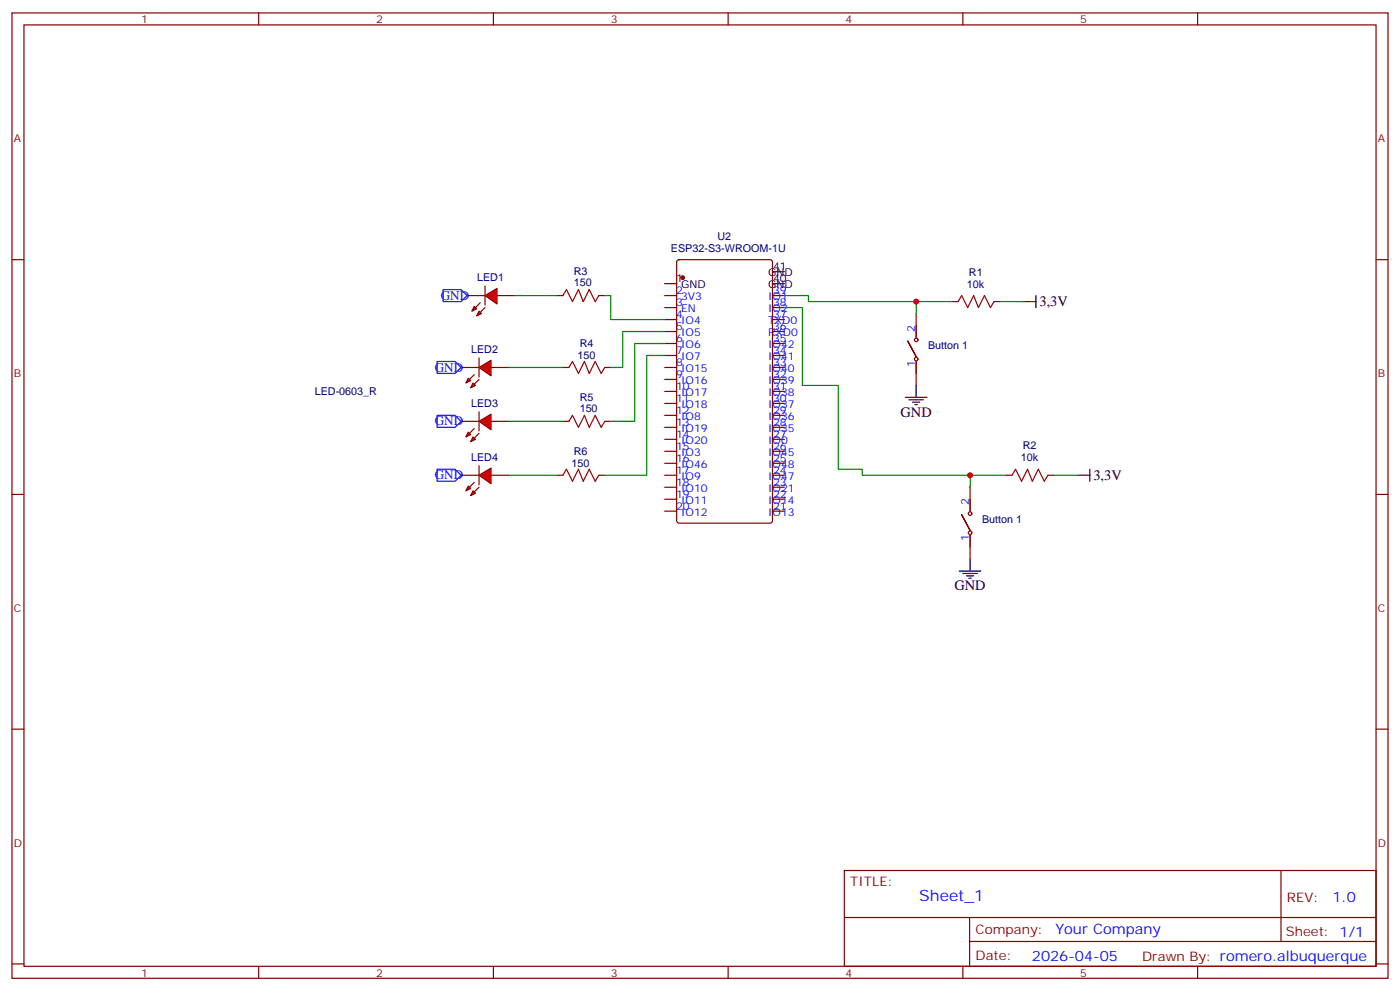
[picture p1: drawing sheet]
<svg xmlns="http://www.w3.org/2000/svg" width="412mm" height="292mm" viewBox="0 0 412 292" stroke-linecap="round" stroke-linejoin="round" font-family="sans-serif">
<g fill="none" stroke="#870000" stroke-width=".35">
<path d="M3.5 3.8h405.4v284.3h-405.4zM7.1 7.3h398.2v277.3h-398.2zM76.2 3.8v3.5M145.3 3.8v3.5M214.5 3.8v3.5M283.6 3.8v3.5M352.8 3.8v3.5M3.5 76.5h3.6M199.6 76.7l.4-.2h26.8l.7 .4v76.5l-.4 .6-27.1 .1-.6-.5-.1-76.4zM405.3 76.5h3.6M195.8 87.1h3.5M195.8 90.6h3.5"/>
<path d="M195.8 94.1h3.5M195.8 97.6h3.5M227.5 87.1h3.6M227.5 90.6h3.6M227.5 94.1h3.6M227.5 97.6h3.6M269.9 92.4v7M280.5 88.8h1.7M292.8 88.8h1.8M195.8 101.2h3.5M195.8 104.7h3.5M195.8 108.2h3.5"/>
<path d="M195.8 111.8h3.5M195.8 115.3h3.5M195.8 118.8h3.5M227.5 101.2h3.6M227.5 104.7h3.6M227.5 108.2h3.6M227.5 111.8h3.6M227.5 115.3h3.6M227.5 118.8h3.6M267.4 100.5l2.5 4.6-2.5-4.6M269.9 106.5v7M195.8 122.3h3.5"/>
<path d="M195.8 125.9h3.5M195.8 129.4h3.5M195.8 132.9h3.5M195.8 136.5h3.5M195.8 140h3.5M227.5 122.3h3.6M227.5 125.9h3.6M227.5 129.4h3.6M227.5 132.9h3.6M227.5 136.5h3.6M227.5 140h3.6M296.3 140h1.8"/>
<path d="M308.7 140h1.7M3.5 145.6h3.6M195.8 143.5h3.5M195.8 147h3.5M195.8 150.6h3.5M227.5 143.5h3.6M227.5 147h3.6M227.5 150.6h3.6M283.3 151.6l2.5 4.6-2.5-4.6M285.8 143.5v7.1M285.8 157.6v7.1M405.3 145.6h3.6"/>
<path d="M3.5 214.8h3.6M405.3 214.8h3.6M248.7 256.4h156.6v28.2h-156.6zM377.3 256.4v20.9M248.7 270.2h156.5M285.6 277.3h119.6M285.6 270.2v14.2M3.5 283.9h3.6M76.2 284.6v3.5M145.3 284.6v3.5M214.5 284.6v3.5M283.6 284.6v3.5"/>
<path d="M352.8 284.6v3.5M405.3 283.9h3.6"/>
<circle cx="269.9" cy="105.8" r=".53"/>
<circle cx="269.9" cy="100.1" r=".53"/>
<circle cx="285.7" cy="151.3" r=".53"/>
<circle cx="285.7" cy="156.9" r=".53"/>
</g>
<g fill="none" stroke="#000" stroke-width=".35">
<path d="M195.8 83.5h3.5M227.5 80h3.6M227.5 83.5h3.6M301.6 88.8h3.6M305.2 87.1v3.5M266.7 117.1h6.3M267.8 117.8h4.2M268.8 118.5h2.1M269.5 119.2h.7M269.9 113.5v3.6M317.5 140h3.5M321 138.2v3.5"/>
<path d="M282.6 168.2h6.3M283.6 168.9h4.3M284.7 169.6h2.1M285.4 170.3h.7M285.8 164.7v3.5"/>
</g>
<circle cx="201.1" cy="81.8" r=".53" fill="#870000" stroke="#870000" stroke-width=".35"/>
<path d="M231.1 87.1h7v1.7h42.4M231.1 90.6h5.3v22.9h10.5v24.7h7.1v1.8h42.3M269.9 88.8v3.6M294.6 88.8h7M285.8 140v3.5M310.4 140h7.1" fill="none" stroke="#008700" stroke-width=".35"/>
<path d="M282.2 88.8l1.1-1.7 1.7 3.5 1.8-3.5 1.4 3.5 1.8-3.5 1.7 3.5 1.1-1.8M298.1 140l1.1-1.8 1.7 3.5 1.8-3.5 1.4 3.5 1.8-3.5 1.7 3.5 1.1-1.7" fill="none" stroke="#a10000" stroke-width=".35"/>
<g fill="#f00" stroke="#870000" stroke-width=".35">
<path d="M142.9 87.1l3.5-2.2v4.6z"/>
<path d="M142.9 84.2v5.7z"/>
</g>
<g fill="#870000" stroke="#870000" stroke-width=".35">
<path d="M141.5 92l1.4-1.4z"/>
<path d="M141.5 89.2l-1.4 1.4z"/>
</g>
<g fill="#f00" stroke="#870000" stroke-width=".35">
<path d="M141.1 91.7l.7 .7-1.4 .7z"/>
<path d="M139.7 90.2l.7 .7-1.4 .8z"/>
</g>
<path d="M137.6 87.1h5.3M146.4 87.1h5.3" fill="none" stroke="#870000" stroke-width=".35"/>
<g fill="#f00" stroke="#870000" stroke-width=".35">
<path d="M141.1 108.2l3.5-2.1v4.6z"/>
<path d="M141.1 105.4v5.7z"/>
</g>
<g fill="#870000" stroke="#870000" stroke-width=".35">
<path d="M141.1 111.8l-1.4 1.4z"/>
<path d="M138.3 111.8l1.4-1.5z"/>
</g>
<g fill="#f00" stroke="#870000" stroke-width=".35">
<path d="M139.3 112.8l.8 .7-1.5 .7z"/>
<path d="M137.9 111.4l.7 .7-1.4 .7z"/>
</g>
<path d="M135.8 108.2h5.3M144.6 108.2h5.3" fill="none" stroke="#870000" stroke-width=".35"/>
<g fill="#f00" stroke="#870000" stroke-width=".35">
<path d="M141.1 124.1l3.5-2.1v4.6z"/>
<path d="M141.1 121.3v5.6z"/>
</g>
<g fill="#870000" stroke="#870000" stroke-width=".35">
<path d="M141.1 127.6l-1.4 1.4z"/>
<path d="M139.7 126.2l-1.4 1.4z"/>
</g>
<g fill="#f00" stroke="#870000" stroke-width=".35">
<path d="M139.3 128.7l.8 .7-1.5 .7z"/>
<path d="M137.9 127.3l.7 .7-1.4 .7z"/>
</g>
<path d="M135.8 124.1h5.3M144.6 124.1h5.3" fill="none" stroke="#870000" stroke-width=".35"/>
<g fill="#f00" stroke="#870000" stroke-width=".35">
<path d="M141.1 140l3.5-2.1v4.6z"/>
<path d="M141.1 137.2v5.6z"/>
</g>
<g fill="#870000" stroke="#870000" stroke-width=".35">
<path d="M141.1 143.5l-1.4 1.4z"/>
<path d="M139.7 142.1l-1.4 1.4z"/>
</g>
<g fill="#f00" stroke="#870000" stroke-width=".35">
<path d="M139.3 144.6l.8 .7-1.5 .7z"/>
<path d="M137.9 143.2l.7 .7-1.4 .7z"/>
</g>
<path d="M164 87.1h1.8M176.4 87.1h1.8M165.8 108.2h1.8M178.2 108.2h1.7M135.8 140h5.3M144.6 140h5.3M164 140h1.8M165.8 124.1h1.8M176.4 140h1.8M178.2 124.1h1.7" fill="none" stroke="#870000" stroke-width=".35"/>
<path d="M165.8 87.1l1.1-1.8 1.7 3.5 1.8-3.5 1.4 3.5 1.8-3.5 1.7 3.5 1.1-1.7M167.6 108.2l1-1.7 1.8 3.5 1.8-3.5 1.4 3.5 1.7-3.5 1.8 3.5 1.1-1.8M165.8 140l1.1-1.8 1.7 3.5 1.8-3.5 1.4 3.5 1.8-3.5 1.7 3.5 1.1-1.7M167.6 124.1l1-1.8 1.8 3.6 1.8-3.6 1.4 3.6 1.7-3.6 1.8 3.6 1.1-1.8" fill="none" stroke="#a10000" stroke-width=".35"/>
<path d="M151.7 87.1h12.3M178.2 87.1h1.7v7h15.9M195.8 97.6h-12.4v10.6h-3.5M149.9 108.2h15.9M195.8 101.2h-8.8v22.9h-7.1M195.8 104.7h-5.3v35.3h-12.3M149.9 124.1h15.9M149.9 140h14.1" fill="none" stroke="#008700" stroke-width=".35"/>
<path d="M130.5 85.3h5.3l1.8 1.8-1.8 1.7h-5.3zM128.8 106.5h5.3l1.7 1.7-1.7 1.8h-5.3zM128.8 122.3h5.3l1.7 1.8-1.7 1.8h-5.3zM128.8 138.2h5.3l1.7 1.8-1.7 1.7h-5.3z" fill="none" stroke="#00f" stroke-width=".35"/>
<g fill="#c00">
<circle cx="269.9" cy="88.8" r=".88"/>
<circle cx="285.8" cy="140" r=".88"/>
</g>
<text font-size="4.6" fill="#00f" x="270.8" y="265.4">Sheet_1</text>
<g font-size="4.2">
<text x="306.2" y="90.2">3,3V</text>
<text x="265.3" y="122.7">GND</text>
<text x="322.1" y="141.4">3,3V</text>
<text x="281.2" y="173.8">GND</text>
</g>
<g font-size="4.2" fill="#00f">
<text x="392.5" y="265.7">1.0</text>
<text x="310.9" y="275.2">Your Company</text>
<text x="304" y="283">2026-04-05</text>
</g>
<g font-size="3.9" fill="#00f">
<text x="129.8" y="88.3">GND</text>
<text x="128.1" y="109.4">GND</text>
<text x="128.1" y="125.3">GND</text>
<text x="128.1" y="141.2">GND</text>
</g>
<g font-size="3.9" fill="#800">
<text x="250.5" y="261">TITLE:</text>
<text x="379.1" y="265.7">REV:</text>
<text x="287.4" y="275.2">Company:</text>
<text x="378.7" y="275.8">Sheet: 1/1</text>
<text x="287.4" y="282.9">Date:</text>
<text x="336.4" y="282.9">Drawn By: romero.albuquerque</text>
</g>
<g font-size="3.2" fill="#800">
<text x="41.6" y="6.8">1</text>
<text x="110.8" y="6.8">2</text>
<text x="179.9" y="6.8">3</text>
<text x="249.1" y="6.8">4</text>
<text x="318.2" y="6.8">5</text>
<text x="4.1" y="41.9">A</text>
<text x="405.9" y="41.9">A</text>
<text x="4.1" y="111.1">B</text>
<text x="405.9" y="111.1">B</text>
<text x="4.1" y="180.2">C</text>
<text x="405.9" y="180.2">C</text>
<text x="4.1" y="249.3">D</text>
<text x="405.9" y="249.3">D</text>
<text x="41.6" y="287.6">1</text>
<text x="110.8" y="287.6">2</text>
<text x="179.9" y="287.6">3</text>
<text x="249.1" y="287.6">4</text>
<text x="318.2" y="287.6">5</text>
</g>
<g font-size="3.2" fill="#000080">
<text x="211.3" y="70.6">U2</text>
<text x="197.6" y="74.1">ESP32-S3-WROOM-1U</text>
<text x="140.5" y="82.9">LED1</text>
<text x="169" y="81">R3</text>
<text x="285.4" y="81.2">R1</text>
<text x="169" y="84.2">150</text>
<text x="284.8" y="84.7">10k</text>
<text x="138.8" y="104.1">LED2</text>
<text x="170.1" y="105.8">150</text>
<text x="170.8" y="102.2">R4</text>
<text x="273.4" y="102.9">Button 1</text>
<text x="92.7" y="116.4">LED-0603_R</text>
<text x="138.8" y="119.9">LED3</text>
<text x="170.8" y="118.1">R5</text>
<text x="170.8" y="121.3">150</text>
<text x="138.8" y="135.8">LED4</text>
<text x="168.4" y="137.6">150</text>
<text x="169" y="133.9">R6</text>
<text x="300.7" y="135.8">10k</text>
<text x="301.3" y="132.3">R2</text>
<text x="289.3" y="154.1">Button 1</text>
</g>
<g font-size="3.2">
<text x="199.1" y="83.2">1</text>
<text x="226.2" y="81.4">GND</text>
<text x="227.7" y="79.7">41</text>
<text x="227.7" y="83.2">40</text>
<text x="200.6" y="84.9">GND</text>
<text x="226.2" y="84.9">GND</text>
</g>
<g font-size="3.2" fill="#00f">
<text x="199.1" y="86.7">2</text>
<text x="200.6" y="88.5">3V3</text>
<text x="226.2" y="88.5">IO1</text>
<text x="227.7" y="86.7">39</text>
<text x="199.1" y="93.8">4</text>
<text x="199.1" y="90.2">3</text>
<text x="200.6" y="95.5">IO4</text>
<text x="200.6" y="92">EN</text>
<text x="226.2" y="92">IO2</text>
<text x="226.2" y="95.5">TXD0</text>
<text x="227.7" y="90.2">38</text>
<text x="227.7" y="93.8">37</text>
<text x="199.1" y="100.8">6</text>
<text x="199.1" y="97.3">5</text>
<text x="200.6" y="99.1">IO5</text>
<text x="226.2" y="99.1">RXD0</text>
<text x="227.7" y="97.3">36</text>
<text x="227.7" y="100.8">35</text>
<text x="269.5" y="97.6" transform="rotate(-90 269.5 97.6)">2</text>
<text x="199.1" y="107.9">8</text>
<text x="199.1" y="104.4">7</text>
<text x="200.6" y="106.1">IO7</text>
<text x="200.6" y="102.6">IO6</text>
<text x="226.2" y="102.6">IO42</text>
<text x="226.2" y="106.1">IO41</text>
<text x="227.7" y="104.4">34</text>
<text x="227.7" y="107.9">33</text>
<text x="199.1" y="111.4">9</text>
<text x="200.6" y="113.2">IO16</text>
<text x="200.6" y="109.6">IO15</text>
<text x="226.2" y="109.6">IO40</text>
<text x="226.2" y="113.2">IO39</text>
<text x="227.7" y="111.4">32</text>
<text x="269.5" y="108.2" transform="rotate(-90 269.5 108.2)">1</text>
<text x="199.1" y="118.5">11</text>
<text x="199.1" y="114.9">10</text>
<text x="200.6" y="116.7">IO17</text>
<text x="226.2" y="116.7">IO38</text>
<text x="227.7" y="114.9">31</text>
<text x="227.7" y="118.5">30</text>
<text x="199.1" y="125.5">13</text>
<text x="199.1" y="122">12</text>
<text x="200.6" y="123.8">IO8</text>
<text x="200.6" y="120.2">IO18</text>
<text x="226.2" y="120.2">IO37</text>
<text x="226.2" y="123.8">IO36</text>
<text x="227.7" y="122">29</text>
<text x="227.7" y="125.5">28</text>
<text x="199.1" y="129">14</text>
<text x="200.6" y="130.8">IO20</text>
<text x="200.6" y="127.3">IO19</text>
<text x="226.2" y="127.3">IO35</text>
<text x="226.2" y="130.8">IO0</text>
<text x="227.7" y="129">27</text>
<text x="199.1" y="136.1">16</text>
<text x="199.1" y="132.6">15</text>
<text x="200.6" y="137.9">IO46</text>
<text x="200.6" y="134.3">IO3</text>
<text x="226.2" y="134.3">IO45</text>
<text x="226.2" y="137.9">IO48</text>
<text x="227.7" y="132.6">26</text>
<text x="227.7" y="136.1">25</text>
<text x="199.1" y="143.2">18</text>
<text x="199.1" y="139.6">17</text>
<text x="200.6" y="141.4">IO9</text>
<text x="226.2" y="141.4">IO47</text>
<text x="227.7" y="139.6">24</text>
<text x="227.7" y="143.2">23</text>
<text x="199.1" y="146.7">19</text>
<text x="200.6" y="148.4">IO11</text>
<text x="200.6" y="144.9">IO10</text>
<text x="226.2" y="144.9">IO21</text>
<text x="226.2" y="148.4">IO14</text>
<text x="227.7" y="146.7">22</text>
<text x="285.4" y="148.8" transform="rotate(-90 285.4 148.8)">2</text>
<text x="199.1" y="150.2">20</text>
<text x="200.6" y="152">IO12</text>
<text x="226.2" y="152">IO13</text>
<text x="227.7" y="150.2">21</text>
<text x="285.4" y="159.4" transform="rotate(-90 285.4 159.4)">1</text>
</g>
</svg>
